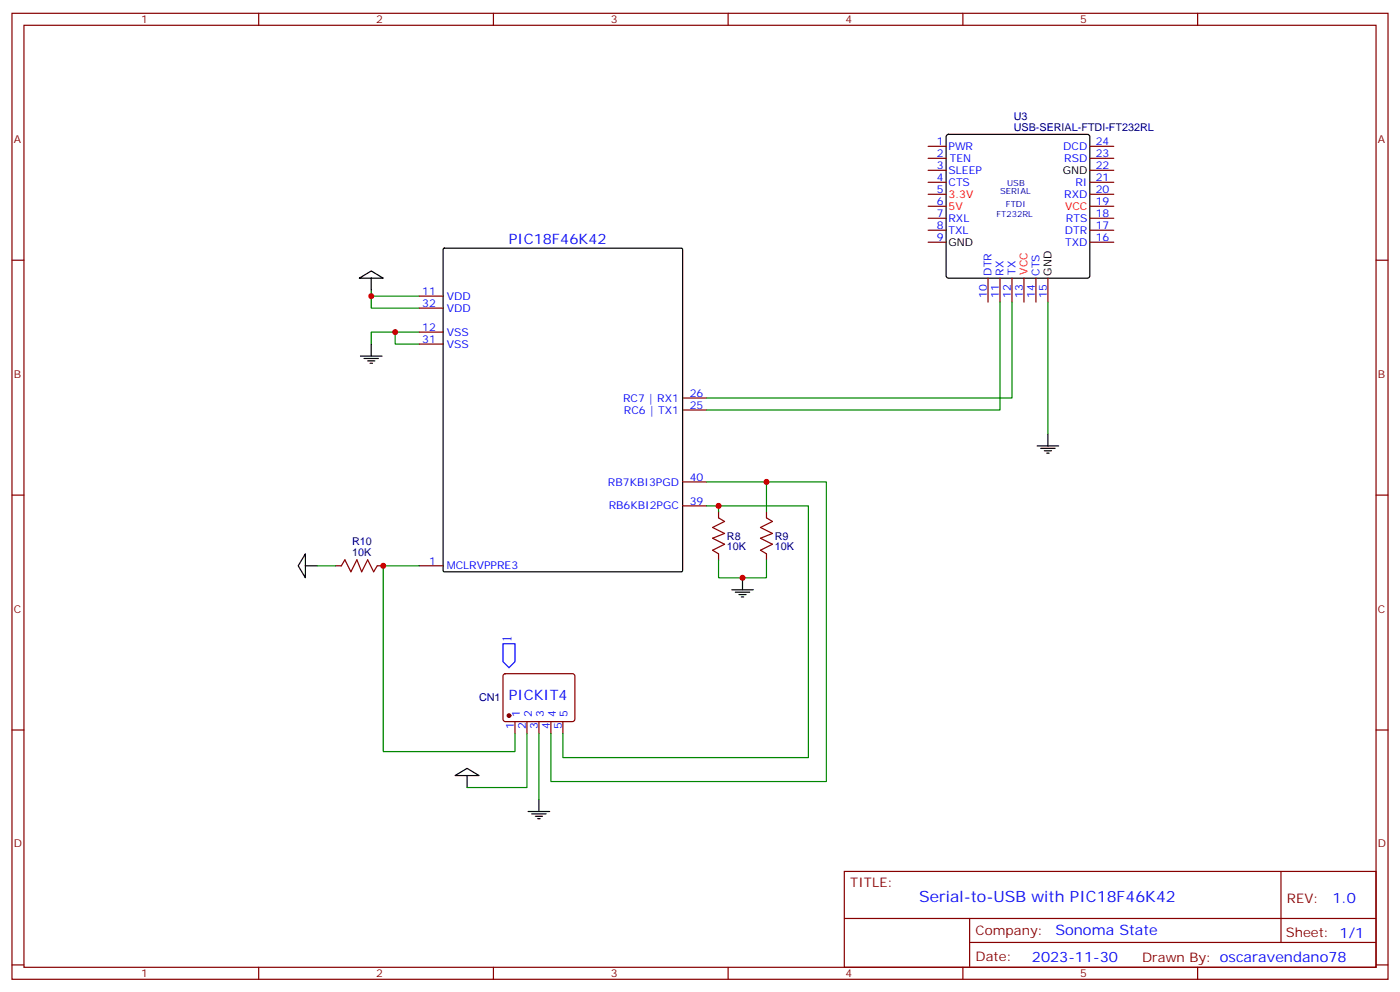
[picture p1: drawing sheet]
<svg xmlns="http://www.w3.org/2000/svg" width="412mm" height="292mm" viewBox="0 0 412 292" stroke-linecap="round" stroke-linejoin="round" font-family="sans-serif">
<g fill="none" stroke="#870000" stroke-width=".35">
<path d="M3.5 3.9h405.4v284.4h-405.4zM7.1 7.4h398.2v277.3h-398.2zM76.2 3.9v3.5M145.3 3.9v3.5M214.5 3.9v3.5M283.6 3.9v3.5M352.8 3.9v3.5M273.4 57.2h5.3M273.4 53.7h5.3M273.4 50.1h5.3M273.4 46.6h5.3M273.4 43.1h5.3"/>
<path d="M321 57.2h7.1M321 53.7h7.1M321 50.1h7.1M321 46.6h7.1M321 43.1h7.1M3.5 76.6h3.6M273.4 71.3h5.3M273.4 67.8h5.3M273.4 64.2h5.3M273.4 60.7h5.3M321 71.3h7.1M321 67.8h7.1"/>
<path d="M321 64.2h7.1M321 60.7h7.1M405.3 76.6h3.6M123.5 87.2h7M123.5 97.8h7M123.5 90.7h7M291 81.9v7M294.6 81.9v7M298.1 81.9v7M301.6 81.9v7M305.2 81.9v7M308.7 81.9v7"/>
<path d="M123.5 101.3h7M201.1 117.2h7M201.1 120.7h7M3.5 145.7h3.6M201.1 148.9h7M201.1 141.9h7M211.7 150.7v1.7l1.7 1.1-3.5 1.8 3.5 1.7-3.5 1.4 3.5 1.8-3.5 1.8 1.8 1v1.8M225.8 150.7v1.7l1.7 1.1-3.5 1.8 3.5 1.7-3.5 1.4 3.5 1.8-3.5 1.8 1.8 1v1.8M405.3 145.7h3.6M98.8 166.5h1.7l1.1-1.7 1.8 3.5 1.7-3.5 1.4 3.5 1.8-3.5 1.8 3.5 1-1.8h1.8M123.5 166.5h7M148.4 198.5l.5-.2 20 .1 .4 .6v13l-.7 .4-20-.1-.4-.6v-12.7z"/>
<path d="M3.5 214.9h3.6M151.7 212.4v3.5M155.2 212.4v3.5M158.7 212.4v3.5M162.3 212.4v3.5M165.8 212.4v3.5M405.3 214.9h3.6M248.7 256.5h156.6v28.2h-156.6zM377.3 256.5v20.9M248.7 270.4h156.5M285.6 277.4h119.6M285.6 270.4v14.1"/>
<path d="M3.5 284h3.6M76.2 284.7v3.6M145.3 284.7v3.6M214.5 284.7v3.6M283.6 284.7v3.6M352.8 284.7v3.6M405.3 284h3.6"/>
</g>
<g fill="none" stroke="#008700" stroke-width=".35">
<path d="M109.4 85.4v5.3h14.1M109.4 87.2h14.1M116.4 97.8v3.5h7.1M123.5 97.8h-14.1v3.5M294.6 88.9v31.8h-86.5M298.1 88.9v28.3h-90M308.7 88.9v38.8M208.1 148.9h30v74.1h-72.3v-7.1M208.1 141.9h35.3v88.1h-81.1v-14.1M211.7 148.9v1.8M225.8 141.9v8.8M93.5 166.5h5.3"/>
<path d="M123.5 166.5h-10.6v54.7h38.8v-5.3M211.7 164.8v5.3h14.1v-5.3M155.2 215.9v15.9h-17.6M158.7 215.9v19.4"/>
</g>
<g fill="none" stroke="#000" stroke-width=".35">
<path d="M278.9 39.8l.5-.3h40.9l.5 .3 .2 .5v40.9l-.2 .5-.5 .2h-40.9l-.5-.3-.2-.4v-40.9zM130.6 73.2l.3-.1h69.8l.3 .1 .1 94.8-.2 .3h-70l-.3-.2zM105.8 81.9l3.6-2.1 3.5 2.1zM109.4 81.9v3.5M106.2 104.8h6.3M107.2 105.5h4.3M108.3 106.2h2.1M109 106.9h.7M109.4 101.3v3.5M305.5 131.3h6.4M306.6 132h4.2M307.6 132.7h2.1"/>
<path d="M308.3 133.4h.7M308.7 127.7v3.6M90 163v7.1l-2.2-3.6zM90 166.5h3.5M215.5 173.6h6.4M216.6 174.3h4.2M217.7 175h2.1M218.4 175.7h.7M218.7 170.1v3.5M134.1 228.3l3.5-2.1 3.5 2.1zM137.6 228.3v3.5M155.6 238.9h6.3"/>
<path d="M156.6 239.6h4.3M158.7 235.3v3.6M157.7 240.3h2.1M158.4 241h.7"/>
</g>
<circle cx="149.9" cy="210.6" r=".53" fill="#870000" stroke="#870000" stroke-width=".35"/>
<path d="M148.2 189.5h3.5v5.3l-1.8 1.7-1.7-1.7z" fill="none" stroke="#00f" stroke-width=".35"/>
<g fill="#c00">
<circle cx="109.4" cy="87.2" r=".88"/>
<circle cx="116.4" cy="97.8" r=".88"/>
<circle cx="225.8" cy="141.9" r=".88"/>
<circle cx="211.7" cy="148.9" r=".88"/>
<circle cx="218.7" cy="170.1" r=".88"/>
<circle cx="112.9" cy="166.5" r=".88"/>
</g>
<text font-size="4.6" fill="#00f" x="270.8" y="265.5">Serial-to-USB with PIC18F46K42</text>
<g font-size="4.2" fill="#00f">
<text x="149.9" y="71.8">PIC18F46K42</text>
<text x="149.9" y="206.1">PICKIT4</text>
<text x="392.5" y="265.8">1.0</text>
<text x="310.9" y="275.3">Sonoma State</text>
<text x="304" y="283.1">2023-11-30</text>
</g>
<text font-size="3.9" fill="#00f" x="150.7" y="188.9" transform="rotate(-90 150.7 188.9)">1</text>
<g font-size="3.9" fill="#800">
<text x="250.5" y="261.1">TITLE:</text>
<text x="379.1" y="265.8">REV:</text>
<text x="287.4" y="275.3">Company:</text>
<text x="378.7" y="275.9">Sheet: 1/1</text>
<text x="287.4" y="283">Date:</text>
<text x="336.4" y="283.1">Drawn By: oscaravendano78</text>
</g>
<g font-size="3.2" fill="#800">
<text x="41.6" y="6.9">1</text>
<text x="110.8" y="6.9">2</text>
<text x="179.9" y="6.9">3</text>
<text x="249.1" y="6.9">4</text>
<text x="318.2" y="6.9">5</text>
<text x="4.1" y="42">A</text>
<text x="405.9" y="42">A</text>
<text x="4.1" y="111.2">B</text>
<text x="405.9" y="111.2">B</text>
<text x="4.1" y="180.3">C</text>
<text x="405.9" y="180.3">C</text>
<text x="4.1" y="249.4">D</text>
<text x="405.9" y="249.4">D</text>
<text x="41.6" y="287.7">1</text>
<text x="110.8" y="287.7">2</text>
<text x="179.9" y="287.7">3</text>
<text x="249.1" y="287.7">4</text>
<text x="318.2" y="287.7">5</text>
</g>
<g font-size="3.2" fill="#000080">
<text x="298.6" y="35.4">U3</text>
<text x="298.6" y="38.5">USB-SERIAL-FTDI-FT232RL</text>
<text x="103.7" y="160.5">R10</text>
<text x="214.1" y="158.8">R8</text>
<text x="228.2" y="158.8">R9</text>
<text x="103.7" y="163.7">10K</text>
<text x="214.1" y="162">10K</text>
<text x="228.2" y="162">10K</text>
<text x="141.1" y="206.3">CN1</text>
</g>
<g font-size="3.2" fill="#00f">
<text x="276" y="46.2">2</text>
<text x="276" y="42.7">1</text>
<text x="279.4" y="44.1">PWR</text>
<text x="279.8" y="47.7">TEN</text>
<text x="313.2" y="44.1">DCD</text>
<text x="313.5" y="47.7">RSD</text>
<text x="322.8" y="42.7">24</text>
<text x="322.8" y="46.2">23</text>
<text x="276" y="53.3">4</text>
<text x="276" y="49.8">3</text>
<text x="279.4" y="51.2">SLEEP</text>
<text x="322.8" y="49.8">22</text>
<text x="322.8" y="53.3">21</text>
<text x="276" y="56.8">5</text>
<text x="279.4" y="54.7">CTS</text>
<text x="313.5" y="58.2">RXD</text>
<text x="316.8" y="54.7">RI</text>
<text x="322.8" y="56.8">20</text>
<text x="276" y="63.9">7</text>
<text x="276" y="60.4">6</text>
<text x="279.4" y="65.3">RXL</text>
<text x="314" y="65.3">RTS</text>
<text x="322.8" y="60.4">19</text>
<text x="322.8" y="63.9">18</text>
<text x="276" y="70.9">9</text>
<text x="276" y="67.4">8</text>
<text x="279.4" y="68.8">TXL</text>
<text x="313.7" y="68.8">DTR</text>
<text x="322.8" y="67.4">17</text>
<text x="322.8" y="70.9">16</text>
<text x="313.7" y="72.4">TXD</text>
<text x="292.1" y="81.1" transform="rotate(-90 292.1 81.1)">DTR</text>
<text x="295.6" y="81.2" transform="rotate(-90 295.6 81.2)">RX</text>
<text x="299.2" y="80.8" transform="rotate(-90 299.2 80.8)">TX</text>
<text x="306.2" y="81.2" transform="rotate(-90 306.2 81.2)">CTS</text>
<text x="124.4" y="86.8">11</text>
<text x="131.6" y="88.2">VDD</text>
<text x="290.7" y="87.6" transform="rotate(-90 290.7 87.6)">10</text>
<text x="294.2" y="87.7" transform="rotate(-90 294.2 87.7)">11</text>
<text x="297.7" y="87.7" transform="rotate(-90 297.7 87.7)">12</text>
<text x="301.3" y="87.7" transform="rotate(-90 301.3 87.7)">13</text>
<text x="304.8" y="87.7" transform="rotate(-90 304.8 87.7)">14</text>
<text x="308.3" y="87.7" transform="rotate(-90 308.3 87.7)">15</text>
<text x="124.4" y="90.3">32</text>
<text x="131.6" y="91.8">VDD</text>
<text x="124.4" y="97.4">12</text>
<text x="124.4" y="100.9">31</text>
<text x="131.6" y="98.8">VSS</text>
<text x="131.6" y="102.3">VSS</text>
<text x="183.5" y="118.2">RC7 | RX1</text>
<text x="203.2" y="116.8">26</text>
<text x="183.8" y="121.7">RC6 | TX1</text>
<text x="203.2" y="120.3">25</text>
<text x="179.1" y="142.9">RB7KBI3PGD</text>
<text x="203.2" y="141.5">40</text>
<text x="179.3" y="150">RB6KBI2PGC</text>
<text x="203.2" y="148.6">39</text>
<text x="126.4" y="166.2">1</text>
<text x="131.6" y="167.6">MCLRVPPRE3</text>
<text x="151.3" y="214.6" transform="rotate(-90 151.3 214.6)">1</text>
<text x="153.1" y="211.1" transform="rotate(-90 153.1 211.1)">1</text>
<text x="154.9" y="214.6" transform="rotate(-90 154.9 214.6)">2</text>
<text x="156.6" y="211.1" transform="rotate(-90 156.6 211.1)">2</text>
<text x="158.4" y="214.6" transform="rotate(-90 158.4 214.6)">3</text>
<text x="160.2" y="211.1" transform="rotate(-90 160.2 211.1)">3</text>
<text x="161.9" y="214.6" transform="rotate(-90 161.9 214.6)">4</text>
<text x="163.7" y="211.1" transform="rotate(-90 163.7 211.1)">4</text>
<text x="165.5" y="214.6" transform="rotate(-90 165.5 214.6)">5</text>
<text x="167.2" y="211.1" transform="rotate(-90 167.2 211.1)">5</text>
</g>
<g font-size="3.2">
<text x="313" y="51.2">GND</text>
<text x="279.4" y="72.4">GND</text>
<text x="309.7" y="81.2" transform="rotate(-90 309.7 81.2)">GND</text>
</g>
<g font-size="3.2" fill="#f00">
<text x="279.4" y="58.2">3.3V</text>
<text x="279.4" y="61.8">5V</text>
<text x="313.7" y="61.8">VCC</text>
<text x="302.7" y="80.8" transform="rotate(-90 302.7 80.8)">VCC</text>
</g>
<g font-size="2.5" fill="#000080">
<text x="294.6" y="57.2">SERIAL</text>
<text x="296.7" y="54.7">USB</text>
<text x="293.5" y="63.9">FT232RL</text>
<text x="296.3" y="61.1">FTDI</text>
</g>
</svg>
